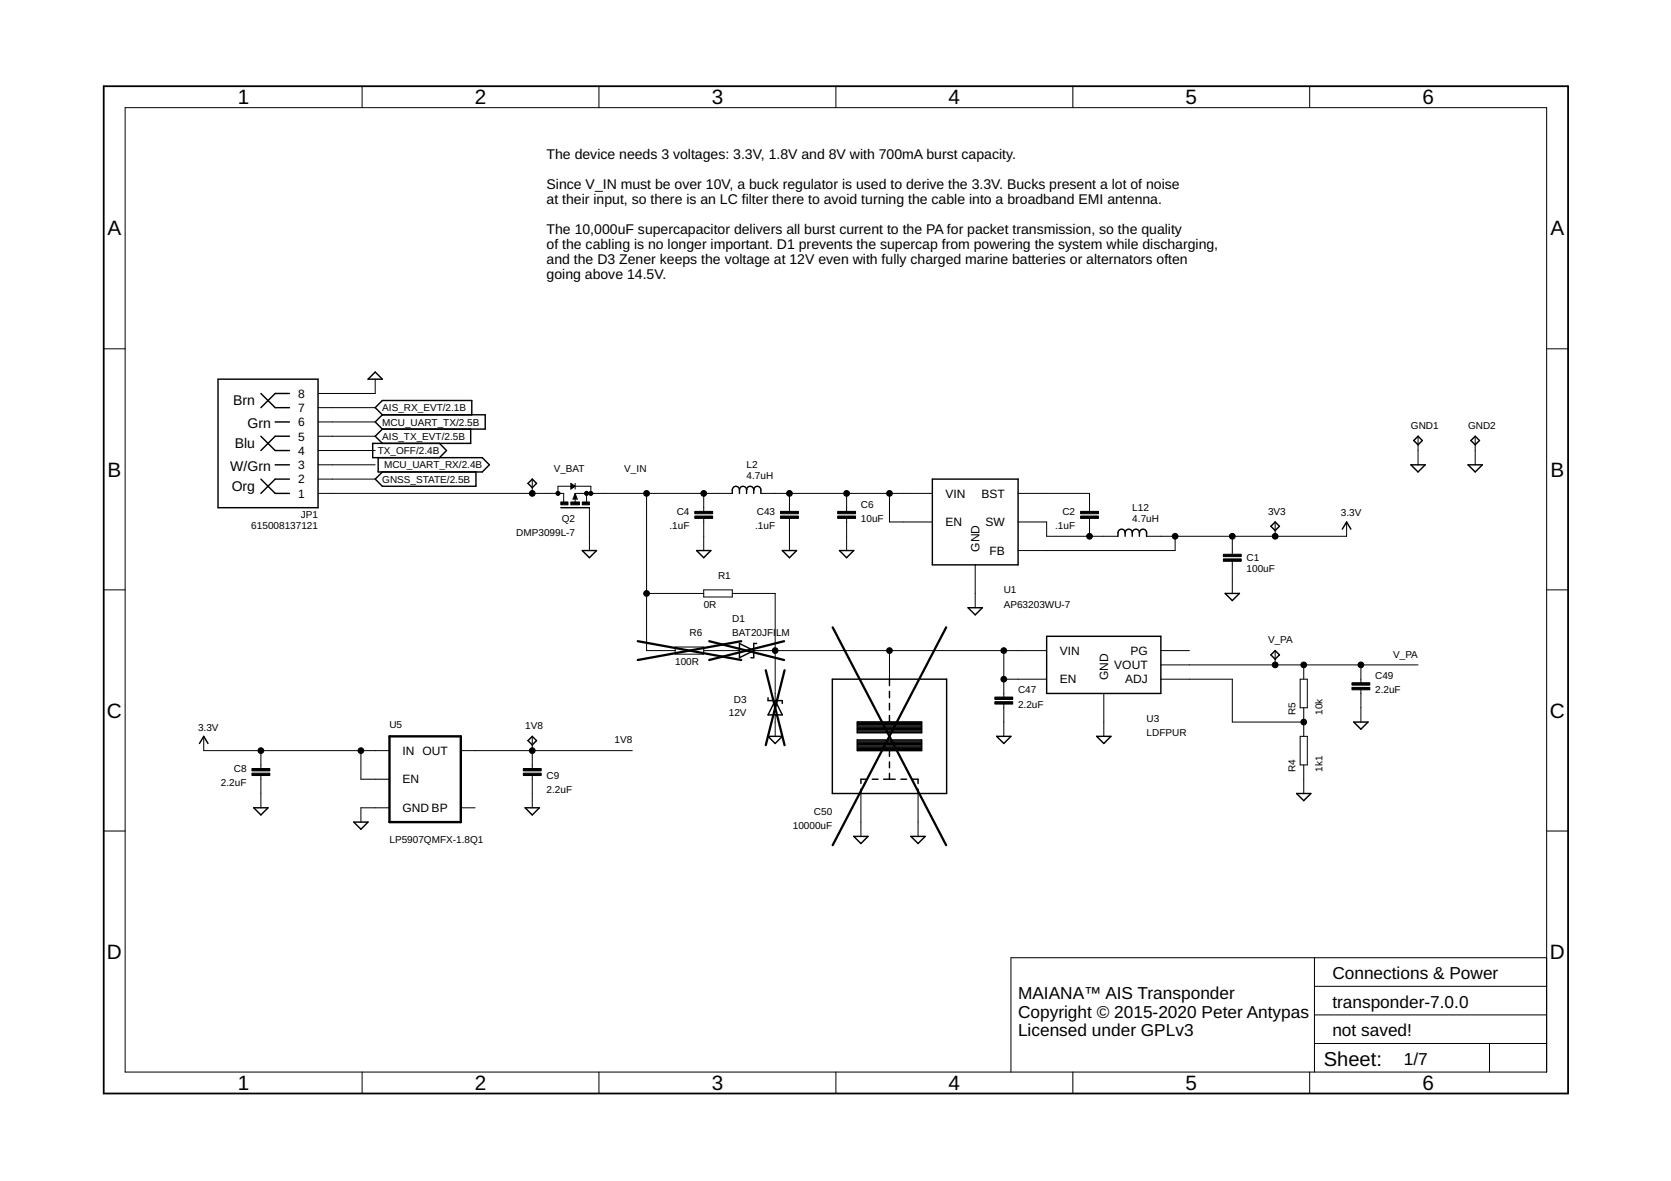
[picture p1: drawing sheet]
<svg xmlns="http://www.w3.org/2000/svg" width="297mm" height="210mm" viewBox="0 0 297 210" stroke-linecap="round" stroke-linejoin="round" font-family="sans-serif">
<g fill="none" stroke="#000" stroke-width=".25">
<path d="M38.8 67.4h17.7v22.8h-17.7zM46.4 69.9l2.5 2.6h2.6M46.4 77.5l2.5 2.6h2.6M48.9 75h2.6M51.5 69.9h-2.6l-2.5 2.6M51.5 77.5h-2.6l-2.5 2.6M66.7 66.1l1.3 1.3h-2.6zM68 73.7l-1.3 1.3 1.3 1.3M68 73.7h18.3v2.6h-18.3M68 73.7l-1.3-1.2 1.3-1.3h15.9v2.5M68 76.3l-1.3 1.2 1.3 1.3M78.1 78.8l1.3 1.3-1.3 1.2"/>
<path d="M83.7 76.3v2.5h-17.4v2.5h19.4l1.3 1.3-1.3 1.3h-18.5v-2.6M251.3 78.3l.8-.8 .7 .8-.7 .8zM261.5 78.3l.7-.8 .8 .8-.8 .8zM46.4 85.2l2.5 2.5h2.6M48.9 82.6h2.6M51.5 85.2h-2.6l-2.5 2.5M68 83.9l-1.3 1.3 1.3 1.2h16.6v-2.5M93.9 85.9l.7-.7 .8 .7-.8 .8zM99.7 90.2h5.1M101.6 86.2l.4 .2-.4 .3zM102.2 88.1l-.1 .5h.3l-.2-.4M103.5 97.9h2.5l-1.2 1.2z"/>
<path d="M123.8 97.9h2.6l-1.3 1.2zM131.4 87.1a.63 .63 0 0 0-.6-.7 .63 .63 0 0 0-.6 .7v.6M131.4 87.1a.63 .63 0 0 1 .7-.7 .63 .63 0 0 1 .6 .7M131.4 87.1v.6M132.7 87.1a.63 .63 0 0 1 .6-.7 .63 .63 0 0 1 .7 .7M132.7 87.1v.6M134 87.1a.63 .63 0 0 1 .6-.7 .63 .63 0 0 1 .7 .7v.6M134 87.1v.6M139.1 97.9h2.5l-1.3 1.2zM149.2 97.9h2.6l-1.3 1.2zM165.7 85.2h15.3v15.2h-15.3zM200 94.7a.63 .63 0 0 0-.6-.7 .63 .63 0 0 0-.7 .7v.6"/>
<path d="M200 94.7a.63 .63 0 0 1 .6-.7 .63 .63 0 0 1 .7 .7M200 94.7v.6M201.3 94.7a.63 .63 0 0 1 .6-.7 .63 .63 0 0 1 .6 .7M201.3 94.7v.6M202.5 94.7a.63 .63 0 0 1 .7-.7 .63 .63 0 0 1 .6 .7v.6M202.5 94.7v.6M225.9 93.5l.8-.7 .7 .7-.7 .8zM238.6 94l.8-1.2 .7 1.2M250.8 82.6h2.5l-1.2 1.3zM261 82.6h2.5l-1.3 1.3zM131.4 114.4l2.6 1.2-2.6 1.3zM134.5 114.4h-.5v2.5h-.5"/>
<path d="M172.1 108h2.5l-1.2 1.3zM186.1 113.1h20.3v10.2h-20.3zM217.8 105.5h2.5l-1.2 1.2zM225.9 116.4l.8-.8 .7 .8-.7 .8zM35.5 132.1l.7-1.2 .8 1.2M93.9 131.6l.7-.7 .8 .7-.8 .8zM136.5 130.9h2.6l-1.3 1.2zM136.5 124v.5h2.6v.5M137.8 124.5l1.3 2.6h-2.6zM148 120.7h20.3v20.3h-20.3zM152.4 128.3h11.4v1.9h-11.4zM152.4 131.5h11.4v1.9h-11.4z"/>
<path d="M152.4 130.1h11.4M152.4 129.9h11.4M152.4 129.7h11.4M152.4 129.5h11.4M152.4 129.2h11.4M152.4 129h11.4M152.4 128.8h11.4M152.4 128.6h11.4M152.4 133.2h11.4M152.4 133h11.4M152.4 132.8h11.4M152.4 132.6h11.4"/>
<path d="M152.4 132.4h11.4M152.4 132.1h11.4M152.4 131.9h11.4M152.4 131.7h11.4M154.1 138.5h-1.1v.8M155.1 138.5h1M157.1 138.5h2M158.1 120.7v1.2M158.1 122.9v1.1M158.1 125v1.2M158.1 127.2v1.1M158.1 133.4v1"/>
<path d="M158.1 135.4v1.1M158.1 137.5v1M160.1 138.5h1.1M162.2 138.5h1v.8M177.2 130.9h2.5l-1.3 1.2zM194.9 130.9h2.6l-1.3 1.2zM240.6 128.3h2.6l-1.3 1.3zM45.1 143.6h2.5l-1.2 1.2zM62.9 146.1h2.5l-1.2 1.3zM93.3 143.6h2.6l-1.3 1.2zM151.8 148.7h2.5l-1.3 1.2zM153 140.3v.7"/>
<path d="M161.9 148.7h2.6l-1.3 1.2zM163.2 140.3v.7M230.5 141h2.5l-1.2 1.3z"/>
</g>
<g fill="none" stroke="#000" stroke-width=".18">
<path d="M22.2 19.1h252.7v171.4h-252.7zM64.4 15.3v3.8M106.5 15.3v3.8M148.6 15.3v3.8M190.7 15.3v3.8M232.8 15.3v3.8M18.4 62h3.8M56.5 72.5h10.2M56.5 75h10.2M56.5 77.5h10.2M66.7 67.4v2.5h-10.2M252.1 77.5v5.1"/>
<path d="M262.2 77.5v5.1M274.9 62h3.8M56.5 87.7h43.7v1.5M56.5 85.2h10.2M56.5 82.6h10.2M56.5 80.1h10.2M94.6 85.2v2.5M99.2 87.7v-1.3h5.8v1.3M101.5 85.9l.7 .5-.7 .5zM102.2 87.7h28M102.2 87.7l.4 1h-.7zM102.2 85.9v1"/>
<path d="M102.2 87.7v1.5M104.3 87.7v1.5M104.8 90.2v7.7M114.9 87.7v27.9h5.1M125.1 87.7v3.2M125.1 92.1v5.8M135.3 87.7h30.4M140.3 87.7v3.2M140.3 92.1v5.8M150.5 87.7v3.2M150.5 92.1v5.8M158.1 87.7v5.1h7.6"/>
<path d="M181 92.8h5.1v2.5h12.6M181 87.7h12.7v3.2M193.7 92.1v3.2M208.9 95.3v2.6h-27.9M219.1 95.3v3.2M219.1 99.8v5.7M226.7 92.8v2.5M239.4 92.8v2.5h-35.6M18.4 104.8h3.8M114.9 105.5h10.2M120 115h5.1v1.3h-5.1zM125.1 104.8h5.1v1.3h-5.1z"/>
<path d="M125.1 115.6h6.3M130.2 105.5h7.6v19M134 115.6h52.1M158.1 115.6v5.1M173.4 100.4v7.6M178.4 115.6v8.3M206.4 115.6h5M206.4 118.2h45.7M226.7 115.6v2.6M231.8 118.2v2.5M241.9 118.2v3.1M274.9 104.8h3.8"/>
<path d="M36.2 130.9v2.5h33M46.4 133.4v3.2M46.4 137.9v5.7M64.2 133.4v5.1h5M81.9 133.4h30.5M94.6 130.9v5.7M94.6 137.9v5.7M137.8 127.1v3.8M178.4 120.7h7.7M178.4 125.2v5.7M196.2 123.3v7.6M206.4 120.7h12.7v7.6h12.7"/>
<path d="M231.1 120.7h1.3v5.1h-1.3zM231.1 130.9h1.3v5.1h-1.3zM231.8 125.8v5.1M231.8 136v5M241.9 122.6v5.7M18.4 147.7h3.8M69.2 143.6h-5v2.5M81.9 143.6h2.6M153 141v7.7M163.2 141v7.7M274.9 147.7h3.8M233.7 170.2v20.3"/>
<path d="M233.7 175.3h41.2M274.9 170.2h-95.2v20.3M64.4 190.5v3.9M106.5 190.5v3.9M148.6 190.5v3.9M190.7 190.5v3.9M232.8 190.5v3.9M233.7 185.5h41.2M233.7 180.4h41.2M264.8 185.5v5"/>
</g>
<path d="M18.4 15.3h260.3v179.1h-260.3z" fill="none" stroke="#000" stroke-width=".32"/>
<path d="M69.2 130.9h12.7v15.2h-12.7z" fill="none" stroke="#000" stroke-width=".42"/>
<g fill="#000" stroke="#000" stroke-width=".18">
<path d="M99.7 89.2h1.3v.5h-1.3zM101.5 89.2h1.5v.5h-1.5zM103.5 89.2h1.3v.5h-1.3zM123.5 90.9h3.2v.4h-3.2zM123.5 91.7h3.2v.4h-3.2zM138.7 90.9h3.2v.4h-3.2zM138.7 91.7h3.2v.4h-3.2zM148.9 90.9h3.2v.4h-3.2zM148.9 91.7h3.2v.4h-3.2zM192.1 90.9h3.2v.4h-3.2zM192.1 91.7h3.2v.4h-3.2zM217.5 98.5h3.1v.4h-3.1z"/>
<path d="M217.5 99.3h3.1v.5h-3.1zM44.8 136.6h3.2v.4h-3.2zM44.8 137.4h3.2v.4h-3.2zM93 136.6h3.2v.4h-3.2zM93 137.4h3.2v.4h-3.2zM176.8 123.9h3.2v.4h-3.2zM176.8 124.7h3.2v.4h-3.2zM240.3 121.3h3.2v.5h-3.2zM240.3 122.2h3.2v.4h-3.2z"/>
</g>
<path d="M113.4 114l18.4 3.3M126.1 114l13.3 3.3M131.8 114l-18.4 3.3M136.1 119.1l3.4 13.3M139.4 114l-13.3 3.3M139.5 119.1l-3.4 13.3M148 111.5l20.2 38.7M168.2 111.5l-20.2 38.7" fill="none" stroke="#000" stroke-width=".4"/>
<g fill="#000" stroke="#000" stroke-width=".18">
<circle cx="94.6" cy="87.7" r=".51"/>
<circle cx="99.2" cy="87.7" r=".36"/>
<circle cx="104.3" cy="87.7" r=".36"/>
<circle cx="105" cy="87.7" r=".36"/>
<circle cx="114.9" cy="87.7" r=".51"/>
<circle cx="125.1" cy="87.7" r=".51"/>
<circle cx="140.3" cy="87.7" r=".51"/>
<circle cx="150.5" cy="87.7" r=".51"/>
<circle cx="158.1" cy="87.7" r=".51"/>
<circle cx="193.7" cy="95.3" r=".51"/>
<circle cx="208.9" cy="95.3" r=".51"/>
<circle cx="219.1" cy="95.3" r=".51"/>
<circle cx="226.7" cy="95.3" r=".51"/>
<circle cx="114.9" cy="105.5" r=".51"/>
<circle cx="137.8" cy="115.6" r=".51"/>
<circle cx="158.1" cy="115.6" r=".51"/>
<circle cx="178.4" cy="115.6" r=".51"/>
<circle cx="226.7" cy="118.2" r=".51"/>
<circle cx="231.8" cy="118.2" r=".51"/>
<circle cx="241.9" cy="118.2" r=".51"/>
<circle cx="46.4" cy="133.4" r=".51"/>
<circle cx="64.2" cy="133.4" r=".51"/>
<circle cx="94.6" cy="133.4" r=".51"/>
<circle cx="178.4" cy="120.7" r=".51"/>
<circle cx="231.8" cy="128.3" r=".51"/>
</g>
<g font-size="3.7">
<text x="42.3" y="18.5">1</text>
<text x="84.4" y="18.5">2</text>
<text x="126.5" y="18.5">3</text>
<text x="168.6" y="18.5">4</text>
<text x="210.7" y="18.5">5</text>
<text x="252.9" y="18.5">6</text>
<text x="19.1" y="41.9">A</text>
<text x="275.6" y="41.9">A</text>
<text x="19.1" y="84.7">B</text>
<text x="275.6" y="84.7">B</text>
<text x="19" y="127.6">C</text>
<text x="275.5" y="127.6">C</text>
<text x="19" y="170.4">D</text>
<text x="275.5" y="170.4">D</text>
<text x="42.3" y="193.7">1</text>
<text x="84.4" y="193.7">2</text>
<text x="126.5" y="193.7">3</text>
<text x="168.6" y="193.7">4</text>
<text x="210.7" y="193.7">5</text>
<text x="252.9" y="193.7">6</text>
</g>
<text font-size="3.6" x="235.3" y="189.4">Sheet:</text>
<g font-size="3.1">
<text x="181" y="177.6">MAIANA™ AIS Transponder</text>
<text x="236.8" y="174">Connections &amp; Power</text>
<text x="236.8" y="179.1">transponder-7.0.0</text>
<text x="181" y="180.9">Copyright © 2015-2020 Peter Antypas</text>
<text x="181" y="184.2">Licensed under GPLv3</text>
<text x="236.8" y="184.2">not saved!</text>
<text x="249.5" y="189.3">1/7</text>
</g>
<g font-size="2.5">
<text x="97.2" y="28.3">The device needs 3 voltages: 3.3V, 1.8V and 8V with 700mA burst capacity.</text>
<text x="97.2" y="33.6">Since V_IN must be over 10V, a buck regulator is used to derive the 3.3V. Bucks present a lot of noise</text>
<text x="97.2" y="36.3">at their input, so there is an LC filter there to avoid turning the cable into a broadband EMI antenna.</text>
<text x="97.2" y="41.6">The 10,000uF supercapacitor delivers all burst current to the PA for packet transmission, so the quality</text>
<text x="97.2" y="44.3">of the cabling is no longer important. D1 prevents the supercap from powering the system while discharging,</text>
<text x="97.2" y="46.9">and the D3 Zener keeps the voltage at 12V even with fully charged marine batteries or alternators often</text>
<text x="97.2" y="49.6">going above 14.5V.</text>
<text x="41.5" y="72">Brn</text>
<text x="44" y="76">Grn</text>
<text x="40.9" y="83.6">W/Grn</text>
<text x="41.7" y="79.6">Blu</text>
<text x="41.2" y="87.2">Org</text>
</g>
<g font-size="2.1">
<text x="53" y="70.7">8</text>
<text x="53" y="73.2">7</text>
<text x="53" y="75.8">6</text>
<text x="53" y="83.4">3</text>
<text x="53" y="80.8">4</text>
<text x="53" y="78.3">5</text>
<text x="53" y="88.5">1</text>
<text x="53" y="85.9">2</text>
<text x="168.1" y="88.5">VIN</text>
<text x="174.5" y="88.5">BST</text>
<text x="168.1" y="93.5">EN</text>
<text x="175.2" y="93.5">SW</text>
<text x="174.1" y="98.1" transform="rotate(-90 174.1 98.1)">GND</text>
<text x="175.9" y="98.6">FB</text>
<text x="188.4" y="116.4">VIN</text>
<text x="198.1" y="118.9">VOUT</text>
<text x="200.9" y="116.4">PG</text>
<text x="188.4" y="121.5">EN</text>
<text x="197" y="120.9" transform="rotate(-90 197 120.9)">GND</text>
<text x="200" y="121.5">ADJ</text>
<text x="71.6" y="134.2">IN OUT</text>
<text x="71.6" y="139.2">EN</text>
<text x="71.6" y="144.3">GND BP</text>
</g>
<g font-size="1.8">
<text x="68" y="75.6">MCU_UART_TX/2.5B</text>
<text x="68" y="73.1">AIS_RX_EVT/2.1B</text>
<text x="250.8" y="76.3">GND1</text>
<text x="261" y="76.3">GND2</text>
<text x="67.2" y="80.7">TX_OFF/2.4B</text>
<text x="68" y="78.2">AIS_TX_EVT/2.5B</text>
<text x="68.3" y="83.3">MCU_UART_RX/2.4B</text>
<text x="98.4" y="83.9">V_BAT</text>
<text x="111" y="83.9">V_IN</text>
<text x="132.7" y="83.3">L2</text>
<text x="68" y="85.8">GNSS_STATE/2.5B</text>
<text x="132.7" y="85.2">4.7uH</text>
<text x="44.7" y="94">615008137121</text>
<text x="53.5" y="92">JP1</text>
<text x="91.8" y="95.3">DMP3099L-7</text>
<text x="99.9" y="92.8">Q2</text>
<text x="119" y="94">.1uF</text>
<text x="120.3" y="91.5">C4</text>
<text x="134.2" y="94">.1uF</text>
<text x="134.5" y="91.5">C43</text>
<text x="153" y="92.8">10uF</text>
<text x="153" y="90.2">C6</text>
<text x="187.6" y="94">.1uF</text>
<text x="188.9" y="91.5">C2</text>
<text x="201.3" y="92.8">4.7uH</text>
<text x="201.3" y="90.9">L12</text>
<text x="225.4" y="91.5">3V3</text>
<text x="238.4" y="91.8">3.3V</text>
<text x="221.6" y="101.7">100uF</text>
<text x="221.6" y="99.8">C1</text>
<text x="127.6" y="102.9">R1</text>
<text x="178.4" y="105.5">U1</text>
<text x="122.6" y="113.1">R6</text>
<text x="125.1" y="108">0R</text>
<text x="130.2" y="113.1">BAT20JFI</text>
<text x="130.2" y="110.6">D1</text>
<text x="137.9" y="113.1">LM</text>
<text x="178.4" y="108">AP63203WU-7</text>
<text x="120" y="118.2">100R</text>
<text x="225.4" y="114.4">V_PA</text>
<text x="247.7" y="116.9">V_PA</text>
<text x="130.5" y="125">D3</text>
<text x="181" y="125.8">2.2uF</text>
<text x="181" y="123.3">C47</text>
<text x="244.5" y="123.3">2.2uF</text>
<text x="244.5" y="120.7">C49</text>
<text x="35.2" y="129.9">3.3V</text>
<text x="69.2" y="129.3">U5</text>
<text x="93.4" y="129.6">1V8</text>
<text x="129.6" y="127.3">12V</text>
<text x="203.8" y="130.9">LDFPUR</text>
<text x="203.8" y="128.3">U3</text>
<text x="230.3" y="127.1" transform="rotate(-90 230.3 127.1)">R5</text>
<text x="235.1" y="127.1" transform="rotate(-90 235.1 127.1)">10k</text>
<text x="41.6" y="137.2">C8</text>
<text x="109.2" y="132.1">1V8</text>
<text x="230.3" y="137.2" transform="rotate(-90 230.3 137.2)">R4</text>
<text x="235.1" y="137.2" transform="rotate(-90 235.1 137.2)">1k1</text>
<text x="39.3" y="139.8">2.2uF</text>
<text x="97.2" y="141">2.2uF</text>
<text x="97.2" y="138.5">C9</text>
<text x="69.2" y="149.9">LP5907QMFX-1.8Q1</text>
<text x="140.9" y="147.4">10000uF</text>
<text x="144.7" y="144.8">C50</text>
</g>
</svg>
